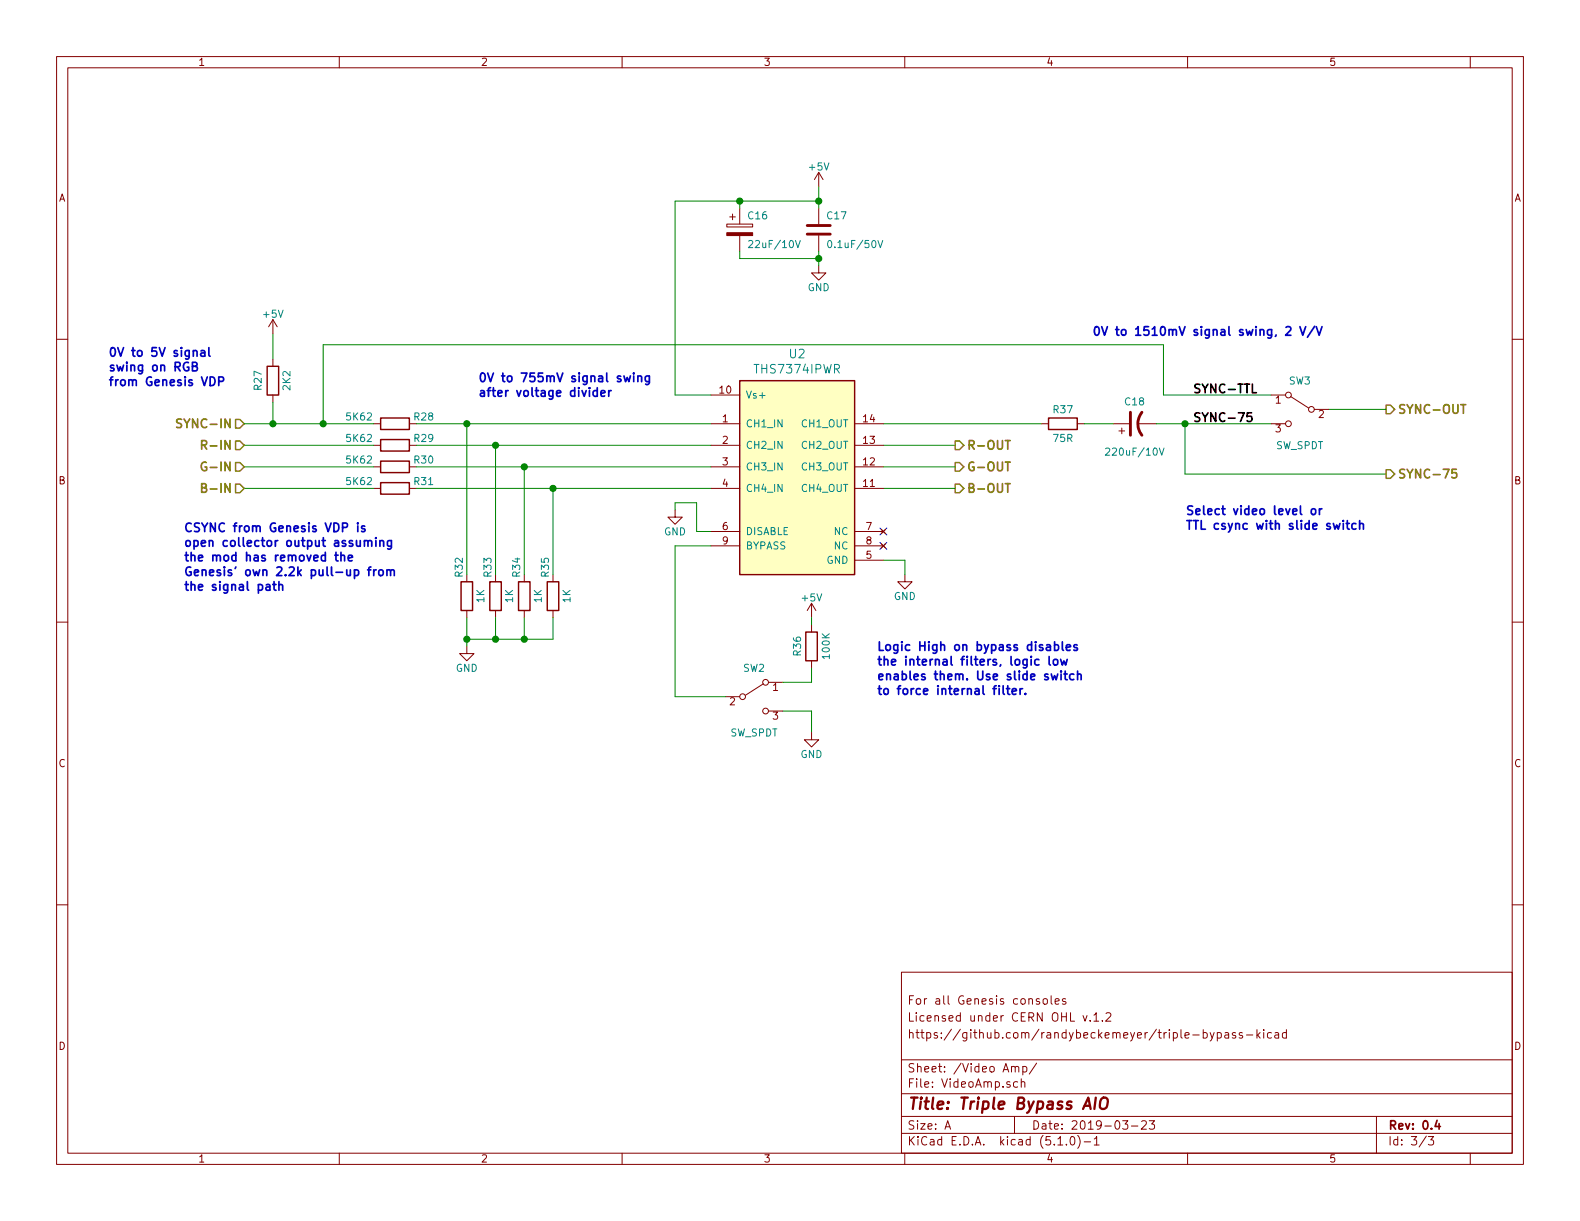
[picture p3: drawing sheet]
EESchema Schematic File Version 4
LIBS:triple-bypass-aio-cache
EELAYER 29 0
EELAYER END
$Descr A 11000 8500
encoding utf-8
Sheet 3 3
Title "Triple Bypass AIO"
Date "2019-03-23"
Rev "0.4"
Comp ""
Comment1 "https://github.com/randybeckemeyer/triple-bypass-kicad"
Comment2 "Licensed under CERN OHL v.1.2"
Comment3 "For all Genesis consoles"
Comment4 ""
$EndDescr
$Comp
L Device:R R?
U 1 1
P 7400 2950
AR Path="/5C106EAB" Ref="R?"  Part="1" 
AR Path="/5C1068D0/5C106EAB" Ref="R37"  Part="1" 
F 0 "R37" V 7300 2950 50  0000 C CNN
F 1 "75R" V 7500 2950 50  0000 C CNN
F 2 "Resistor_SMD:R_0603_1608Metric" V 7330 2950 30  0001 C CNN
F 3 "" H 7400 2950 30  0000 C CNN
F 4 "P75.0HCT-ND" V 7400 2950 60  0001 C CNN "Digikey"
F 5 "RES 75.0 OHM 1/10W 1% 0603 SMD" H 0   0   50  0001 C CNN "Description"
	1    7400 2950
	0    1    1    0   
$EndComp
$Comp
L Device:CP1 C?
U 1 1
P 7900 2950
AR Path="/5C106EB4" Ref="C?"  Part="1" 
AR Path="/5C1068D0/5C106EB4" Ref="C18"  Part="1" 
F 0 "C18" V 8050 2950 50  0000 C CNN
F 1 "220uF/10V" V 7700 2950 50  0000 C CNN
F 2 "Capacitor_SMD:CP_Elec_6.3x5.4_Nichicon" H 7938 2800 30  0001 C CNN
F 3 "" H 7900 2950 60  0000 C CNN
F 4 "493-6210-1-ND" H 7900 2950 60  0001 C CNN "Digikey"
F 5 "CAP ALUM 220UF 20% 10V SMD" H 7900 2950 60  0001 C CNN "Description"
	1    7900 2950
	0    -1   -1   0   
$EndComp
$Comp
L power:GND #PWR?
U 1 1
P 3250 4500
AR Path="/5C106EBB" Ref="#PWR?"  Part="1" 
AR Path="/5C1068D0/5C106EBB" Ref="#PWR020"  Part="1" 
F 0 "#PWR020" H 3250 4250 50  0001 C CNN
F 1 "GND" H 3250 4350 50  0000 C CNN
F 2 "" H 3250 4500 50  0001 C CNN
F 3 "" H 3250 4500 50  0001 C CNN
	1    3250 4500
	1    0    0    -1  
$EndComp
$Comp
L Device:R R?
U 1 1
P 2750 2950
AR Path="/5C106EC3" Ref="R?"  Part="1" 
AR Path="/5C1068D0/5C106EC3" Ref="R28"  Part="1" 
F 0 "R28" V 2700 3150 50  0000 C CNN
F 1 "5K62" V 2700 2700 50  0000 C CNN
F 2 "Resistor_SMD:R_0603_1608Metric" V 2680 2950 30  0001 C CNN
F 3 "" H 2750 2950 30  0000 C CNN
F 4 "P5.62KHCT-ND" V 2750 2950 60  0001 C CNN "Digikey"
F 5 "RES SMD 5.62K OHM 1% 1/10W 0603" V 2750 2950 60  0001 C CNN "Description"
	1    2750 2950
	0    1    1    0   
$EndComp
$Comp
L Device:R R?
U 1 1
P 3450 4150
AR Path="/5C106ECC" Ref="R?"  Part="1" 
AR Path="/5C1068D0/5C106ECC" Ref="R33"  Part="1" 
F 0 "R33" V 3500 3950 50  0000 C CNN
F 1 "1K" V 3350 4150 50  0000 C CNN
F 2 "Resistor_SMD:R_0603_1608Metric" V 3380 4150 30  0001 C CNN
F 3 "" H 3450 4150 30  0000 C CNN
F 4 "P1.00KHCT-ND" V 3450 4150 60  0001 C CNN "Digikey"
F 5 "RES SMD 1K OHM 1% 1/10W 0603" V 3450 4150 60  0001 C CNN "Description"
	1    3450 4150
	-1   0    0    1   
$EndComp
$Comp
L Device:R R?
U 1 1
P 3650 4150
AR Path="/5C106ED5" Ref="R?"  Part="1" 
AR Path="/5C1068D0/5C106ED5" Ref="R34"  Part="1" 
F 0 "R34" V 3700 3950 50  0000 C CNN
F 1 "1K" V 3550 4150 50  0000 C CNN
F 2 "Resistor_SMD:R_0603_1608Metric" V 3580 4150 30  0001 C CNN
F 3 "" H 3650 4150 30  0000 C CNN
F 4 "P1.00KHCT-ND" V 3650 4150 60  0001 C CNN "Digikey"
F 5 "RES SMD 1K OHM 1% 1/10W 0603" V 3650 4150 60  0001 C CNN "Description"
	1    3650 4150
	-1   0    0    1   
$EndComp
$Comp
L Device:R R?
U 1 1
P 3850 4150
AR Path="/5C106EDE" Ref="R?"  Part="1" 
AR Path="/5C1068D0/5C106EDE" Ref="R35"  Part="1" 
F 0 "R35" V 3900 3950 50  0000 C CNN
F 1 "1K" V 3750 4150 50  0000 C CNN
F 2 "Resistor_SMD:R_0603_1608Metric" V 3780 4150 30  0001 C CNN
F 3 "" H 3850 4150 30  0000 C CNN
F 4 "P1.00KHCT-ND" V 3850 4150 60  0001 C CNN "Digikey"
F 5 "RES SMD 1K OHM 1% 1/10W 0603" V 3850 4150 60  0001 C CNN "Description"
	1    3850 4150
	-1   0    0    1   
$EndComp
$Comp
L Device:R R?
U 1 1
P 3250 4150
AR Path="/5C106EE7" Ref="R?"  Part="1" 
AR Path="/5C1068D0/5C106EE7" Ref="R32"  Part="1" 
F 0 "R32" V 3300 3950 50  0000 C CNN
F 1 "1K" V 3150 4150 50  0000 C CNN
F 2 "Resistor_SMD:R_0603_1608Metric" V 3180 4150 30  0001 C CNN
F 3 "" H 3250 4150 30  0000 C CNN
F 4 "P1.00KHCT-ND" V 3250 4150 60  0001 C CNN "Digikey"
F 5 "RES SMD 1K OHM 1% 1/10W 0603" V 3250 4150 60  0001 C CNN "Description"
	1    3250 4150
	-1   0    0    1   
$EndComp
$Comp
L Device:R R?
U 1 1
P 5650 4500
AR Path="/5C106EF0" Ref="R?"  Part="1" 
AR Path="/5C1068D0/5C106EF0" Ref="R36"  Part="1" 
F 0 "R36" V 5550 4500 50  0000 C CNN
F 1 "100K" V 5750 4500 50  0000 C CNN
F 2 "Resistor_SMD:R_0603_1608Metric" V 5580 4500 30  0001 C CNN
F 3 "" H 5650 4500 30  0000 C CNN
F 4 "RHM100KAYCT-ND" V 5650 4500 60  0001 C CNN "Digikey"
F 5 "RES SMD 100K OHM 1% 1/10W 0603" V 5650 4500 60  0001 C CNN "Description"
	1    5650 4500
	1    0    0    -1  
$EndComp
$Comp
L power:+5V #PWR?
U 1 1
P 5650 4300
AR Path="/5C106EF7" Ref="#PWR?"  Part="1" 
AR Path="/5C1068D0/5C106EF7" Ref="#PWR024"  Part="1" 
F 0 "#PWR024" H 5650 4150 50  0001 C CNN
F 1 "+5V" H 5650 4440 50  0000 C CNN
F 2 "" H 5650 4300 50  0001 C CNN
F 3 "" H 5650 4300 50  0001 C CNN
	1    5650 4300
	1    0    0    -1  
$EndComp
$Comp
L Device:R R?
U 1 1
P 2750 3400
AR Path="/5C106EFF" Ref="R?"  Part="1" 
AR Path="/5C1068D0/5C106EFF" Ref="R31"  Part="1" 
F 0 "R31" V 2700 3600 50  0000 C CNN
F 1 "5K62" V 2700 3150 50  0000 C CNN
F 2 "Resistor_SMD:R_0603_1608Metric" V 2680 3400 30  0001 C CNN
F 3 "" H 2750 3400 30  0000 C CNN
F 4 "P5.62KHCT-ND" V 2750 3400 60  0001 C CNN "Digikey"
F 5 "RES SMD 5.62K OHM 1% 1/10W 0603" V 2750 3400 60  0001 C CNN "Description"
	1    2750 3400
	0    1    1    0   
$EndComp
$Comp
L Device:R R?
U 1 1
P 2750 3250
AR Path="/5C106F08" Ref="R?"  Part="1" 
AR Path="/5C1068D0/5C106F08" Ref="R30"  Part="1" 
F 0 "R30" V 2700 3450 50  0000 C CNN
F 1 "5K62" V 2700 3000 50  0000 C CNN
F 2 "Resistor_SMD:R_0603_1608Metric" V 2680 3250 30  0001 C CNN
F 3 "" H 2750 3250 30  0000 C CNN
F 4 "P5.62KHCT-ND" V 2750 3250 60  0001 C CNN "Digikey"
F 5 "RES SMD 5.62K OHM 1% 1/10W 0603" V 2750 3250 60  0001 C CNN "Description"
	1    2750 3250
	0    1    1    0   
$EndComp
$Comp
L Device:R R?
U 1 1
P 2750 3100
AR Path="/5C106F11" Ref="R?"  Part="1" 
AR Path="/5C1068D0/5C106F11" Ref="R29"  Part="1" 
F 0 "R29" V 2700 3300 50  0000 C CNN
F 1 "5K62" V 2700 2850 50  0000 C CNN
F 2 "Resistor_SMD:R_0603_1608Metric" V 2680 3100 30  0001 C CNN
F 3 "" H 2750 3100 30  0000 C CNN
F 4 "P5.62KHCT-ND" V 2750 3100 60  0001 C CNN "Digikey"
F 5 "RES SMD 5.62K OHM 1% 1/10W 0603" V 2750 3100 60  0001 C CNN "Description"
	1    2750 3100
	0    1    1    0   
$EndComp
$Comp
L Device:R R?
U 1 1
P 1900 2650
AR Path="/5C106F1A" Ref="R?"  Part="1" 
AR Path="/5C1068D0/5C106F1A" Ref="R27"  Part="1" 
F 0 "R27" V 2000 2650 50  0000 C CNN
F 1 "2K2" V 1800 2650 50  0000 C CNN
F 2 "Resistor_SMD:R_0603_1608Metric" V 1830 2650 30  0001 C CNN
F 3 "" H 1900 2650 30  0000 C CNN
F 4 "P2.20KHCT-ND" V 1900 2650 60  0001 C CNN "Digikey"
F 5 "RES 2.20k OHM 1/10W 1% 0603 SMD" V 1900 2650 60  0001 C CNN "Description"
	1    1900 2650
	-1   0    0    1   
$EndComp
$Comp
L power:+5V #PWR?
U 1 1
P 1900 2325
AR Path="/5C106F21" Ref="#PWR?"  Part="1" 
AR Path="/5C1068D0/5C106F21" Ref="#PWR019"  Part="1" 
F 0 "#PWR019" H 1900 2175 50  0001 C CNN
F 1 "+5V" H 1900 2465 50  0000 C CNN
F 2 "" H 1900 2325 50  0001 C CNN
F 3 "" H 1900 2325 50  0001 C CNN
	1    1900 2325
	1    0    0    -1  
$EndComp
Text Label 8300 2750 0    60   ~ 12
SYNC-TTL
Text Label 8300 2950 0    60   ~ 12
SYNC-75
Text Notes 6100 4850 0    60   ~ 12
Logic High on bypass disables \nthe internal filters, logic low \nenables them. Use slide switch \nto force internal filter.
Text Notes 8250 3700 0    60   ~ 12
Select video level or\nTTL csync with slide switch
Text Notes 750  2700 0    60   ~ 12
0V to 5V signal \nswing on RGB \nfrom Genesis VDP
Text Notes 3325 2775 0    60   ~ 12
0V to 755mV signal swing \nafter voltage divider
Text Notes 1275 4125 0    60   ~ 12
CSYNC from Genesis VDP is \nopen collector output assuming \nthe mod has removed the \nGenesis' own 2.2k pull-up from \nthe signal path
Text Notes 7600 2350 0    60   ~ 12
0V to 1510mV signal swing, 2 V/V
Wire Wire Line
	3650 4450 3850 4450
Wire Wire Line
	3650 3250 4950 3250
Wire Wire Line
	3850 3400 4950 3400
Wire Wire Line
	3250 2950 4950 2950
Connection ~ 3650 3250
Connection ~ 3850 3400
Wire Wire Line
	8850 2950 8250 2950
NoConn ~ 6150 3700
NoConn ~ 6150 3800
Connection ~ 3250 2950
Wire Wire Line
	1900 2800 1900 2950
Wire Wire Line
	1900 2325 1900 2500
Wire Wire Line
	1700 3100 2600 3100
Wire Wire Line
	1700 3250 2600 3250
Wire Wire Line
	2900 2950 3250 2950
Wire Wire Line
	2900 3250 3650 3250
Wire Wire Line
	1700 3400 2600 3400
Wire Wire Line
	2900 3400 3850 3400
Wire Wire Line
	3250 2950 3250 4000
Wire Wire Line
	3650 3250 3650 4000
Wire Wire Line
	3850 3400 3850 4000
Wire Wire Line
	3850 4300 3850 4450
Wire Wire Line
	3650 4300 3650 4450
Wire Wire Line
	3250 4300 3250 4450
Connection ~ 3650 4450
Connection ~ 3250 4450
Wire Wire Line
	3250 4450 3250 4500
Wire Wire Line
	3450 4000 3450 3100
Connection ~ 3450 3100
Wire Wire Line
	3450 3100 4950 3100
Wire Wire Line
	2900 3100 3450 3100
Wire Wire Line
	3250 4450 3450 4450
Wire Wire Line
	3450 4300 3450 4450
Connection ~ 3450 4450
Wire Wire Line
	3450 4450 3650 4450
$Comp
L Device:C C?
U 1 1
P 5700 1600
AR Path="/5C1081BF" Ref="C?"  Part="1" 
AR Path="/5C1068D0/5C1081BF" Ref="C17"  Part="1" 
F 0 "C17" H 5750 1700 50  0000 L CNN
F 1 "0.1uF/50V" H 5750 1500 50  0000 L CNN
F 2 "Capacitor_SMD:C_0603_1608Metric" H 5738 1450 30  0001 C CNN
F 3 "" H 5700 1600 60  0000 C CNN
F 4 "445-5666-1-ND" H 5700 1600 60  0001 C CNN "Digikey"
F 5 "CAP CER 0.1UF 50V X7R 0603" H 5700 1600 60  0001 C CNN "Description"
	1    5700 1600
	1    0    0    -1  
$EndComp
$Comp
L power:GND #PWR?
U 1 1
P 5700 1850
AR Path="/5C1081C6" Ref="#PWR?"  Part="1" 
AR Path="/5C1068D0/5C1081C6" Ref="#PWR022"  Part="1" 
F 0 "#PWR022" H 5700 1600 50  0001 C CNN
F 1 "GND" H 5700 1700 50  0000 C CNN
F 2 "" H 5700 1850 50  0001 C CNN
F 3 "" H 5700 1850 50  0001 C CNN
	1    5700 1850
	1    0    0    -1  
$EndComp
$Comp
L power:+5V #PWR?
U 1 1
P 5700 1300
AR Path="/5C1081CC" Ref="#PWR?"  Part="1" 
AR Path="/5C1068D0/5C1081CC" Ref="#PWR021"  Part="1" 
F 0 "#PWR021" H 5700 1150 50  0001 C CNN
F 1 "+5V" H 5700 1440 50  0000 C CNN
F 2 "" H 5700 1300 50  0001 C CNN
F 3 "" H 5700 1300 50  0001 C CNN
	1    5700 1300
	1    0    0    -1  
$EndComp
$Comp
L Device:CP C?
U 1 1
P 5150 1600
AR Path="/5C1081D4" Ref="C?"  Part="1" 
AR Path="/5C1068D0/5C1081D4" Ref="C16"  Part="1" 
F 0 "C16" H 5200 1700 50  0000 L CNN
F 1 "22uF/10V" H 5200 1500 50  0000 L CNN
F 2 "Capacitor_Tantalum_SMD:CP_EIA-3216-18_Kemet-A_Pad1.58x1.35mm_HandSolder" H 5450 1450 30  0001 C CNN
F 3 "" H 5280 1650 60  0000 C CNN
F 4 "478-1663-1-ND" H 5380 1750 60  0001 C CNN "Digikey"
F 5 "CAP TANT 22UF 10V 10% 1206" H 5375 1850 60  0001 C CNN "Description"
	1    5150 1600
	1    0    0    -1  
$EndComp
Wire Wire Line
	5150 1450 5150 1400
Wire Wire Line
	5150 1400 5700 1400
Wire Wire Line
	5700 1450 5700 1400
Wire Wire Line
	5150 1750 5150 1800
Wire Wire Line
	5700 1800 5150 1800
Wire Wire Line
	5700 1750 5700 1800
Text HLabel 6650 3250 2    60   Output ~ 12
G-OUT
Text HLabel 9650 2850 2    60   Output ~ 12
SYNC-OUT
Text HLabel 6650 3400 2    60   Output ~ 12
B-OUT
Wire Wire Line
	6150 3100 6650 3100
Wire Wire Line
	6150 3250 6650 3250
Wire Wire Line
	6150 3400 6650 3400
Wire Wire Line
	9250 2850 9650 2850
Wire Wire Line
	6150 2950 7250 2950
Wire Wire Line
	8100 2750 8100 2400
Wire Wire Line
	8100 2400 2250 2400
Wire Wire Line
	2250 2400 2250 2950
Wire Wire Line
	8100 2750 8850 2750
Connection ~ 2250 2950
Wire Wire Line
	2250 2950 2600 2950
$Comp
L 100:SW_SPDT SW3
U 1 1
P 9050 2850
F 0 "SW3" H 9050 3050 50  0000 C CNN
F 1 "SW_SPDT" H 9050 2600 50  0000 C CNN
F 2 "100:CL-SB-12B-01" H 8950 2920 50  0001 C CNN
F 3 "https://www.nidec-copal-electronics.com/e/catalog/switch/cl-sb.pdf" H 9050 3020 50  0001 C CNN
F 4 "563-1318-1-ND" H 9150 3120 60  0001 C CNN "Digikey"
F 5 "SWITCH SLIDE SPDT 200MA 12V" H 9250 3220 60  0001 C CNN "Description"
	1    9050 2850
	-1   0    0    -1  
$EndComp
$Comp
L 100:SW_SPDT SW2
U 1 1
P 5250 4850
F 0 "SW2" H 5250 5050 50  0000 C CNN
F 1 "SW_SPDT" H 5250 4600 50  0000 C CNN
F 2 "100:CL-SB-12B-01" H 5150 4920 50  0001 C CNN
F 3 "https://www.nidec-copal-electronics.com/e/catalog/switch/cl-sb.pdf" H 5250 5020 50  0001 C CNN
F 4 "563-1318-1-ND" H 5350 5120 60  0001 C CNN "Digikey"
F 5 "SWITCH SLIDE SPDT 200MA 12V" H 5450 5220 60  0001 C CNN "Description"
	1    5250 4850
	1    0    0    -1  
$EndComp
$Comp
L power:GND #PWR?
U 1 1
P 4700 3550
AR Path="/5C129754" Ref="#PWR?"  Part="1" 
AR Path="/5C1068D0/5C129754" Ref="#PWR023"  Part="1" 
F 0 "#PWR023" H 4700 3300 50  0001 C CNN
F 1 "GND" H 4700 3400 50  0000 C CNN
F 2 "" H 4700 3550 50  0001 C CNN
F 3 "" H 4700 3550 50  0001 C CNN
	1    4700 3550
	1    0    0    -1  
$EndComp
Wire Wire Line
	4700 3550 4700 3500
Wire Wire Line
	4700 3500 4850 3500
Wire Wire Line
	4850 3500 4850 3700
Wire Wire Line
	4850 3700 4950 3700
Wire Wire Line
	4950 3800 4700 3800
Wire Wire Line
	5450 4750 5650 4750
Wire Wire Line
	5650 4750 5650 4650
Wire Wire Line
	5650 4350 5650 4300
Wire Wire Line
	5450 4950 5650 4950
Wire Wire Line
	5650 4950 5650 5100
$Comp
L power:GND #PWR?
U 1 1
P 5650 5100
AR Path="/5C132A0B" Ref="#PWR?"  Part="1" 
AR Path="/5C1068D0/5C132A0B" Ref="#PWR025"  Part="1" 
F 0 "#PWR025" H 5650 4850 50  0001 C CNN
F 1 "GND" H 5650 4950 50  0000 C CNN
F 2 "" H 5650 5100 50  0001 C CNN
F 3 "" H 5650 5100 50  0001 C CNN
	1    5650 5100
	1    0    0    -1  
$EndComp
Wire Wire Line
	5050 4850 4700 4850
Wire Wire Line
	4700 3800 4700 4850
Wire Wire Line
	8250 2950 8250 3300
Wire Wire Line
	8250 3300 9650 3300
Connection ~ 8250 2950
Text HLabel 9650 3300 2    60   Output ~ 12
SYNC-75
Text HLabel 1700 2950 0    60   Input ~ 12
SYNC-IN
Text HLabel 1700 3100 0    60   Input ~ 12
R-IN
Text HLabel 1700 3250 0    60   Input ~ 12
G-IN
Text HLabel 1700 3400 0    60   Input ~ 12
B-IN
Wire Wire Line
	8050 2950 8250 2950
Wire Wire Line
	7750 2950 7550 2950
Connection ~ 1900 2950
Wire Wire Line
	1900 2950 2250 2950
Wire Wire Line
	1700 2950 1900 2950
$Comp
L power:GND #PWR?
U 1 1
P 6300 4000
AR Path="/5C17452F" Ref="#PWR?"  Part="1" 
AR Path="/5C1068D0/5C17452F" Ref="#PWR0104"  Part="1" 
F 0 "#PWR0104" H 6300 3750 50  0001 C CNN
F 1 "GND" H 6300 3850 50  0000 C CNN
F 2 "" H 6300 4000 50  0001 C CNN
F 3 "" H 6300 4000 50  0001 C CNN
	1    6300 4000
	1    0    0    -1  
$EndComp
Wire Wire Line
	6150 3900 6300 3900
Wire Wire Line
	6300 3900 6300 4000
Wire Wire Line
	4950 2750 4700 2750
Wire Wire Line
	4700 1400 5150 1400
Wire Wire Line
	4700 1400 4700 2750
Connection ~ 5150 1400
Wire Wire Line
	5700 1300 5700 1400
Connection ~ 5700 1400
Wire Wire Line
	5700 1850 5700 1800
Connection ~ 5700 1800
$Comp
L triple-bypass-aio-rescue:THS7374IPWR-triple-bypass-rescue U2
U 1 1
P 5150 2850
AR Path="/5C1707BA" Ref="U2"  Part="1" 
AR Path="/5C1068D0/5C1707BA" Ref="U2"  Part="1" 
F 0 "U2" H 5550 3239 60  0000 C CNN
F 1 "THS7374IPWR" H 5550 3133 60  0000 C CNN
F 2 "Package_SO:TSSOP-14_4.4x5mm_P0.65mm" H 5575 3125 60  0001 C CNN
F 3 "http://www.ti.com/lit/ds/symlink/ths7374.pdf" H 6225 3225 60  0001 C CNN
F 4 "296-41661-1-ND" H 5575 3325 60  0001 C CNN "Digikey"
F 5 "IC SDTV VIDEO AMP 4-CH 14-TSSOP" H 6000 3425 60  0001 C CNN "Description"
	1    5150 2850
	1    0    0    -1  
$EndComp
Text HLabel 6650 3100 2    60   Output ~ 12
R-OUT
$EndSCHEMATC
